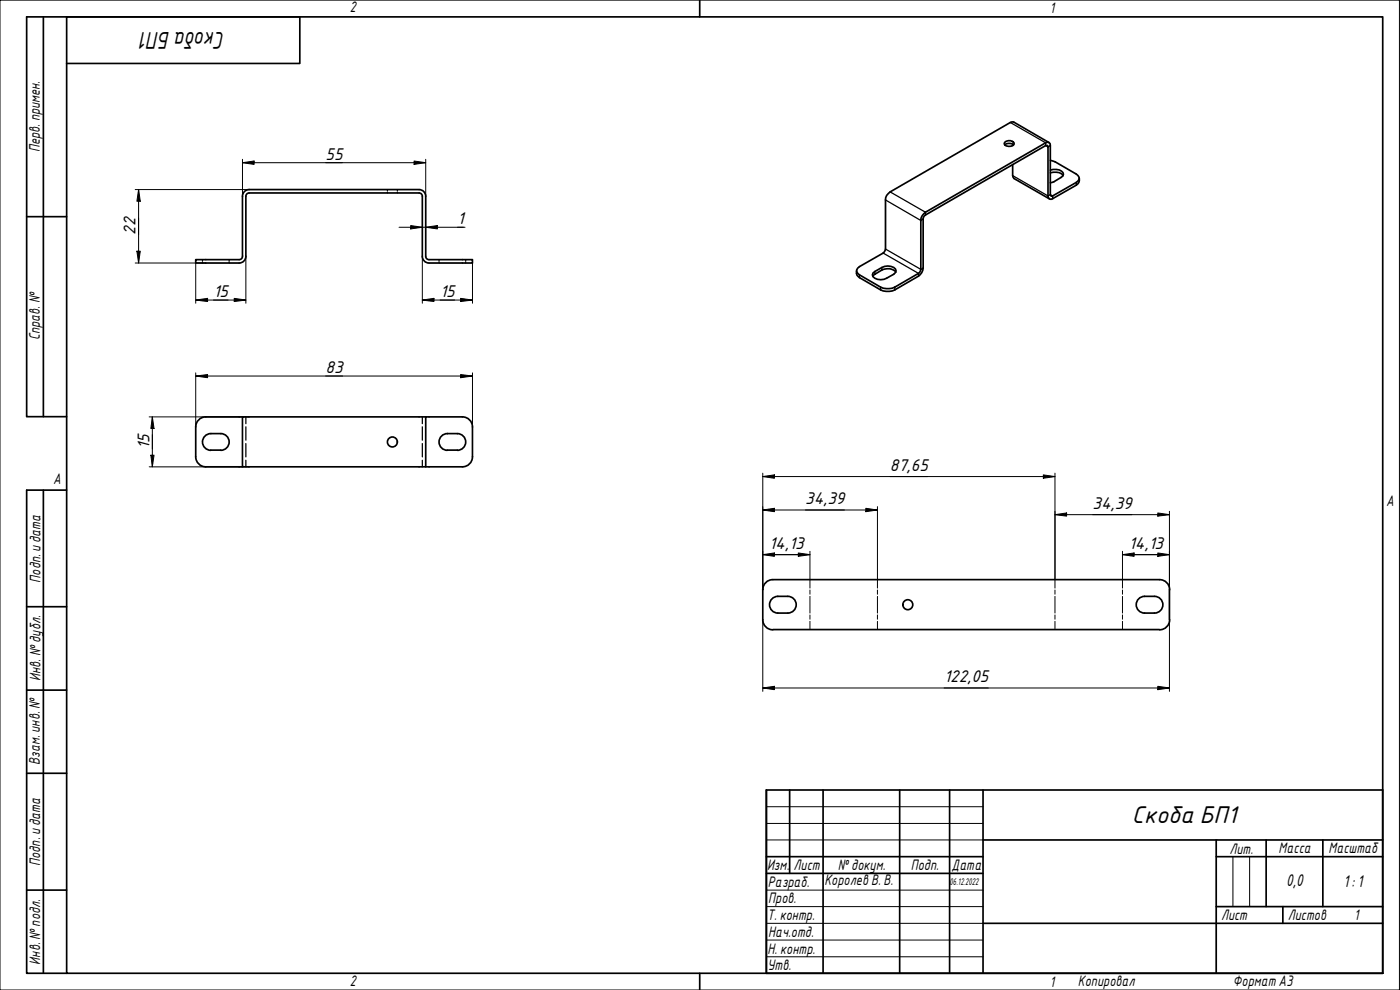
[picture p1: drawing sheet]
<svg xmlns="http://www.w3.org/2000/svg" width="420mm" height="297mm" viewBox="0 0 420 297" stroke-linecap="round" stroke-linejoin="round" font-family="sans-serif">
<g fill="none" stroke="#000" stroke-width=".51">
<path d="M74.7 56.9h51.1M74.7 57.9h51.1M74.8 57.9a.98 .98 0 0 0-1 1v18a2 2 0 0 1-2 2M74.8 56.9a2 2 0 0 0-2 2v18a.99 .99 0 0 1-1 1M125.8 56.9a2 2 0 0 1 2 2v18a.99 .99 0 0 0 1 1h13v1h-13a2 2 0 0 1-2.1-2v-18a.99 .99 0 0 0-.9-1M301.5 42.7a2.02 2.02 0 0 1 2.8 .1l.1 .4a1.84 1.84 0 0 1-3-.1zM301.6 43.5a2.02 2.02 0 0 1 2.6 0M303.9 49.4v3.3l.5 .9 10.6 6.1M303.9 43.3v.4M314.8 42.8l-10.6-6.2h-.5l-36.6 21a2.81 2.81 0 0 0-1.4 2.4l-.1 15.2-.6 .7-7.1 4.1a1.32 1.32 0 0 0-.8 1.2 1.32 1.32 0 0 0 .8 1.3l6.4 3.7a5.1 5.1 0 0 0 4.2 0l7.2-4.2 .5-.7 .2-15.1a3 3 0 0 1 1.3-2.5l36.6-21 .9 .4v.6l.1 15 .3 .2 .3-.1 7.1-4.1a1.32 1.32 0 0 0 .9-1.2 1.32 1.32 0 0 0-.9-1.3l-6.3-3.6-1.5-.5M315.2 51a3.7 3.7 0 0 1 3.8 .8l.2 .5a5.5 5.5 0 0 1-3.4 2.4l-.6 .1M315.2 51.9a3.6 3.6 0 0 1 3.8 .8"/>
<path d="M323.9 53.5a1.89 1.89 0 0 1-.9 2l-7.1 4.1-.5 .2-.8-.4-.1-15.3v-.4h-.7l-36.4 21.1-.3 .9v14.7a3.2 3.2 0 0 1-1.4 2.5l-7.2 4.1a5.1 5.1 0 0 1-4.2 0l-6.4-3.7a1.75 1.75 0 0 1-.9-2M71.8 77.9h-13.1v1h13.1M262 81.9a5.5 5.5 0 0 1 6.2-1.7l.5 .5 .2 .6-.2 .5a5.3 5.3 0 0 1-6.1 1.7l-.6-.5-.2-.5zM268.9 81.6a3.4 3.4 0 0 0-4.2-.6l-2.8 1.9M63.2 135.1h3.1M66.3 130.1a2.51 2.51 0 0 1 2.5 2.5 2.51 2.51 0 0 1-2.5 2.5M66.3 130.1h-3a2.51 2.51 0 0 0-2.5 2.5 2.51 2.51 0 0 0 2.5 2.5M72.8 125.1h-11a3 3 0 0 0-3.1 3v9a3 3 0 0 0 3.1 3h11M127.8 125.1h-55v15h55M134.2 135.1h3.1M134.2 130.1h3.1M134.3 130.1a2.51 2.51 0 0 0-2.5 2.5 2.51 2.51 0 0 0 2.5 2.5"/>
<path d="M137.3 130.1a2.51 2.51 0 0 1 2.5 2.5 2.51 2.51 0 0 1-2.5 2.5M138.7 125.1h-10.9v15h10.9M138.8 125.1a3 3 0 0 1 3 3v9a3 3 0 0 1-3 3M231.9 173.9a3 3 0 0 0-3 3v9a3 3 0 0 0 3 3.1M232 173.9h116a3 3 0 0 1 3 3M233.4 178.9h3a2.51 2.51 0 0 1 2.6 2.5 2.51 2.51 0 0 1-2.6 2.5h-3M233.5 178.9a2.51 2.51 0 0 0-2.6 2.5 2.51 2.51 0 0 0 2.6 2.5M341.5 179.9a2.5 2.5 0 0 1 2-1h3a2.51 2.51 0 0 1 2.5 2.6 2.51 2.51 0 0 1-2.5 2.4h-3a2.51 2.51 0 0 1-2.3-1.4 2.51 2.51 0 0 1 .3-2.6zM351 176.9v9M232 188.9h116M351 185.9a3 3 0 0 1-3 3.1"/>
<circle cx="117.8" cy="132.6" r="1.49"/>
<circle cx="272.4" cy="181.4" r="1.49"/>
</g>
<g fill="none" stroke="#000" stroke-width=".38">
<path d="M116.3 56.9v.3M116.3 57.6v.3M119.3 56.9v.3M119.3 57.6v.3M60.8 77.9v.3M60.8 78.5v.4M68.8 77.9v.3M68.8 78.5v.4M131.8 77.9v.3M131.8 78.5v.4M139.8 77.9v.3M139.8 78.5v.4"/>
<path d="M73.8 125.1v2M73.8 128.1v4M73.8 133.1v4M73.8 138.1v2M126.7 125.1v2M126.7 128.1v4M126.7 133.1v4M126.7 138.1v2"/>
</g>
<path d="M303.2 36.8l10.6 6v.9l.7 .4 .7-.4M265.7 60l10.7 6.2 .7-.5M267.1 57.6l10.6 6.1v.8M303.9 52.7l10.6 6.1 .7-.4 .7 .4v.8M323 54.7v.8M265 75.9l10.7 6.1v.9M265.7 74.7l10.7 6.1 .7-.4M257.9 82.5v.8M262.6 81.5v.8M264.3 86.2v.8M264.7 80.2v.8M268.5 86.2v.8" fill="none" stroke="#000" stroke-width=".38"/>
<g fill="none" stroke="#000" stroke-width=".3">
<path d="M243.1 173.9v2.6M243.1 177v1.3M243.1 178.9v5M263.3 173.9v2.6M263.3 177v1.3M263.3 178.9v5M316.6 173.9v2.6M316.6 177v1.3M316.6 178.9v5M336.9 173.9v2.6M336.9 177v1.3M336.9 178.9v5"/>
<path d="M243.1 184.5v1.3M243.1 186.4v2.5M263.3 184.5v1.3M263.3 186.4v2.5M316.6 184.5v1.3M316.6 186.4v2.5M336.9 184.5v1.3M336.9 186.4v2.5"/>
</g>
<path d="M20 5.1h395v286.9h-395zM210 0v5.1M210 292v5" fill="none" stroke="#000" stroke-width=".51"/>
<path d="M0 0h420v297h-420z" fill="none" stroke="#000" stroke-width=".3"/>
<g fill="none" stroke="#000" stroke-width=".51">
<path d="M230 237h185v55h-185zM237 237v25.1M247 237v55M270 237v55M285 237v55M295 237v55M230 257h65M295 252h120M365 257h50M365 252v40M380 252v20M397 252v20"/>
<path d="M230 262.1h65M295 277h120M365 272h50M385 272v5"/>
</g>
<path d="M230 242h65M230 247.1h65M230 252h65M370 257v15M375 257v15M230 267.1h65M230 272h65M230 277h65M230 282.1h65M230 287.1h65" fill="none" stroke="#000" stroke-width=".3"/>
<path d="M13 5.1v119.9M20 19h70v-13.9h-82v119.9h12M8 65h12M13 147.1v144.9M20 147.1h-12v144.9h12M8 182h12M8 207.1h12M8 232h12M8 267.1h12" fill="none" stroke="#000" stroke-width=".51"/>
<g fill="none" stroke="#000" stroke-width=".3">
<path d="M40.6 56.9h34.1M41.6 56.9l.5 3.5h-1zM41.6 56.9v22M72.8 48.8l3.5-.5v1zM72.8 48.8h55M72.8 47.8v11.1M124.3 48.3l3.5 .5-3.5 .5zM127.8 47.8v11.1M40.6 78.9h21.2M41.1 75.4h1l-.5 3.5zM58.7 78.9v12.1M73.8 76.9v14.1"/>
<path d="M119.8 68.2h19.8M123.3 67.7l3.4 .5-3.4 .5zM126.7 76.9v14.1M127.8 68.2l3.5-.5v1zM137.3 68.2h1.8M141.8 78.9v12.1M58.7 90l3.6-.5v1zM58.7 90h15.1M70.3 89.5l3.5 .5-3.5 .5zM126.7 90l3.5-.5v1zM126.7 90h15.1M138.2 89.5l3.6 .5-3.6 .5z"/>
<path d="M58.7 112.8l3.6-.4v.9zM58.7 111.9v16.2M58.7 112.8h83.1M138.2 112.4l3.6 .4-3.6 .5zM141.8 111.9v16.2M44.8 125.1h29.9M45.3 136.6h.9l-.5 3.5zM45.7 125.1l.5 3.5h-.9zM45.7 125.1v15M44.8 140.1h29.9M228.9 153l3.5-.5v1zM228.9 143l3.5-.5v1z"/>
<path d="M228.9 142v34.9M228.9 153h34.4M228.9 143h87.7M259.8 152.5l3.5 .5-3.5 .5zM263.3 152v21.9M313.1 142.5l3.5 .5-3.5 .5zM316.6 154.4l3.5-.5v1zM316.6 142v31.9M316.6 154.4h34.4M347.5 153.9l3.5 .5-3.5 .5zM351 153.4v23.5M228.9 166.4l3.5-.5v1z"/>
<path d="M228.9 166.4h14.2M239.6 165.9l3.5 .5-3.5 .5zM243.1 165.4v8.5M336.9 166.4l3.5-.5v1zM336.9 166.4h14.1M336.9 165.4v8.5M347.5 165.9l3.5 .5-3.5 .5zM228.9 185.9v21.5M351 185.9v21.5M228.9 206.4l3.5-.5v1zM228.9 206.4h122.1M347.5 205.9l3.5 .5-3.5 .5z"/>
</g>
<g fill="#000">
<path d="M72.8 48.8l3.5-.5v1z" fill-rule="evenodd"/>
<path d="M124.3 48.3l3.5 .5-3.5 .5z" fill-rule="evenodd"/>
<path d="M41.1 75.4h1l-.5 3.5z" fill-rule="evenodd"/>
<path d="M41.6 56.9l.5 3.5h-1z" fill-rule="evenodd"/>
<path d="M123.3 67.7l3.4 .5-3.4 .5z" fill-rule="evenodd"/>
<path d="M127.8 68.2l3.5-.5v1z" fill-rule="evenodd"/>
<path d="M58.7 90l3.6-.5v1z" fill-rule="evenodd"/>
<path d="M70.3 89.5l3.5 .5-3.5 .5z" fill-rule="evenodd"/>
<path d="M126.7 90l3.5-.5v1z" fill-rule="evenodd"/>
<path d="M138.2 89.5l3.6 .5-3.6 .5z" fill-rule="evenodd"/>
<path d="M58.7 112.8l3.6-.4v.9z" fill-rule="evenodd"/>
<path d="M138.2 112.4l3.6 .4-3.6 .5z" fill-rule="evenodd"/>
<path d="M45.3 136.6h.9l-.5 3.5z" fill-rule="evenodd"/>
<path d="M45.7 125.1l.5 3.5h-.9z" fill-rule="evenodd"/>
<path d="M228.9 153l3.5-.5v1z" fill-rule="evenodd"/>
<path d="M228.9 143l3.5-.5v1z" fill-rule="evenodd"/>
<path d="M259.8 152.5l3.5 .5-3.5 .5z" fill-rule="evenodd"/>
<path d="M313.1 142.5l3.5 .5-3.5 .5z" fill-rule="evenodd"/>
<path d="M316.6 154.4l3.5-.5v1z" fill-rule="evenodd"/>
<path d="M347.5 153.9l3.5 .5-3.5 .5z" fill-rule="evenodd"/>
<path d="M228.9 166.4l3.5-.5v1z" fill-rule="evenodd"/>
<path d="M239.6 165.9l3.5 .5-3.5 .5z" fill-rule="evenodd"/>
<path d="M336.9 166.4l3.5-.5v1z" fill-rule="evenodd"/>
<path d="M347.5 165.9l3.5 .5-3.5 .5z" fill-rule="evenodd"/>
<path d="M228.9 206.4l3.5-.5v1z" fill-rule="evenodd"/>
<path d="M347.5 205.9l3.5 .5-3.5 .5z" fill-rule="evenodd"/>
</g>
<g font-size="7">
<text x="67.4" y="9.5" transform="rotate(180 67.4 9.5)">Скоба БП1</text>
<text x="339.7" y="247">Скоба БП1</text>
</g>
<g font-size="4.9">
<text x="97.7" y="47.9">55</text>
<text x="40.7" y="70.4" transform="rotate(-90 40.7 70.4)">22</text>
<text x="137.3" y="67.3">1</text>
<text x="64.1" y="89.1">15</text>
<text x="132.1" y="89.1">15</text>
<text x="97.7" y="112">83</text>
<text x="44.9" y="134.7" transform="rotate(-90 44.9 134.7)">15</text>
<text x="267.1" y="141.2">87,65</text>
<text x="241.7" y="151.2">34,39</text>
<text x="327.9" y="152.6">34,39</text>
<text x="230.8" y="164.7">14,13</text>
<text x="338.8" y="164.7">14,13</text>
<text x="283.3" y="204.6">122,05</text>
<text x="386" y="265.9">0,0</text>
<text x="403.2" y="266.2">1: 1</text>
</g>
<g font-size="4.4">
<text x="105" y="3.7">2</text>
<text x="315" y="3.8">1</text>
<text x="11.9" y="45.6" transform="rotate(-90 11.9 45.6)">Перв. примен.</text>
<text x="12" y="102.2" transform="rotate(-90 12 102.2)">Справ. №</text>
<text x="16" y="145.2">A</text>
<text x="416" y="151.7">A</text>
<text x="12.2" y="174.8" transform="rotate(-90 12.2 174.8)">Подп. идата</text>
<text x="12.2" y="204.3" transform="rotate(-90 12.2 204.3)">Инв. №дубл.</text>
<text x="12" y="229.5" transform="rotate(-90 12 229.5)">Взам. инв. №</text>
<text x="369" y="256.1">Лит.</text>
<text x="383.7" y="256.1">Масса</text>
<text x="398.7" y="256.1">Масштаб</text>
<text x="12.1" y="259.8" transform="rotate(-90 12.1 259.8)">Подп. идата</text>
<text x="230.2" y="261.1">Изм.</text>
<text x="238.2" y="261.1">Лист</text>
<text x="251.5" y="261">№докум.</text>
<text x="273.4" y="261.2">Подп.</text>
<text x="285.6" y="261.2">Дата</text>
<text x="230.4" y="266.1">Разраб.</text>
<text x="247.4" y="265.7">Королев В. В.</text>
<text x="230.6" y="271.1">Пров.</text>
<text x="230.3" y="276.1">Т. контр.</text>
<text x="230.5" y="281.1">Нач.отд.</text>
<text x="366.5" y="276.1">Лист</text>
<text x="386.5" y="276.1">Листов</text>
<text x="406.4" y="276">1</text>
<text x="230.4" y="286.1">Н. контр.</text>
<text x="12.1" y="289.4" transform="rotate(-90 12.1 289.4)">Инв. №подл.</text>
<text x="230.3" y="291.1">Утв.</text>
<text x="105" y="295.9">2</text>
<text x="315" y="296.1">1</text>
<text x="323.5" y="295.8">Копировал</text>
<text x="370" y="295.8">Формат А3</text>
</g>
<text font-size="2.8" x="285" y="265.5">06.12.2022</text>
</svg>
